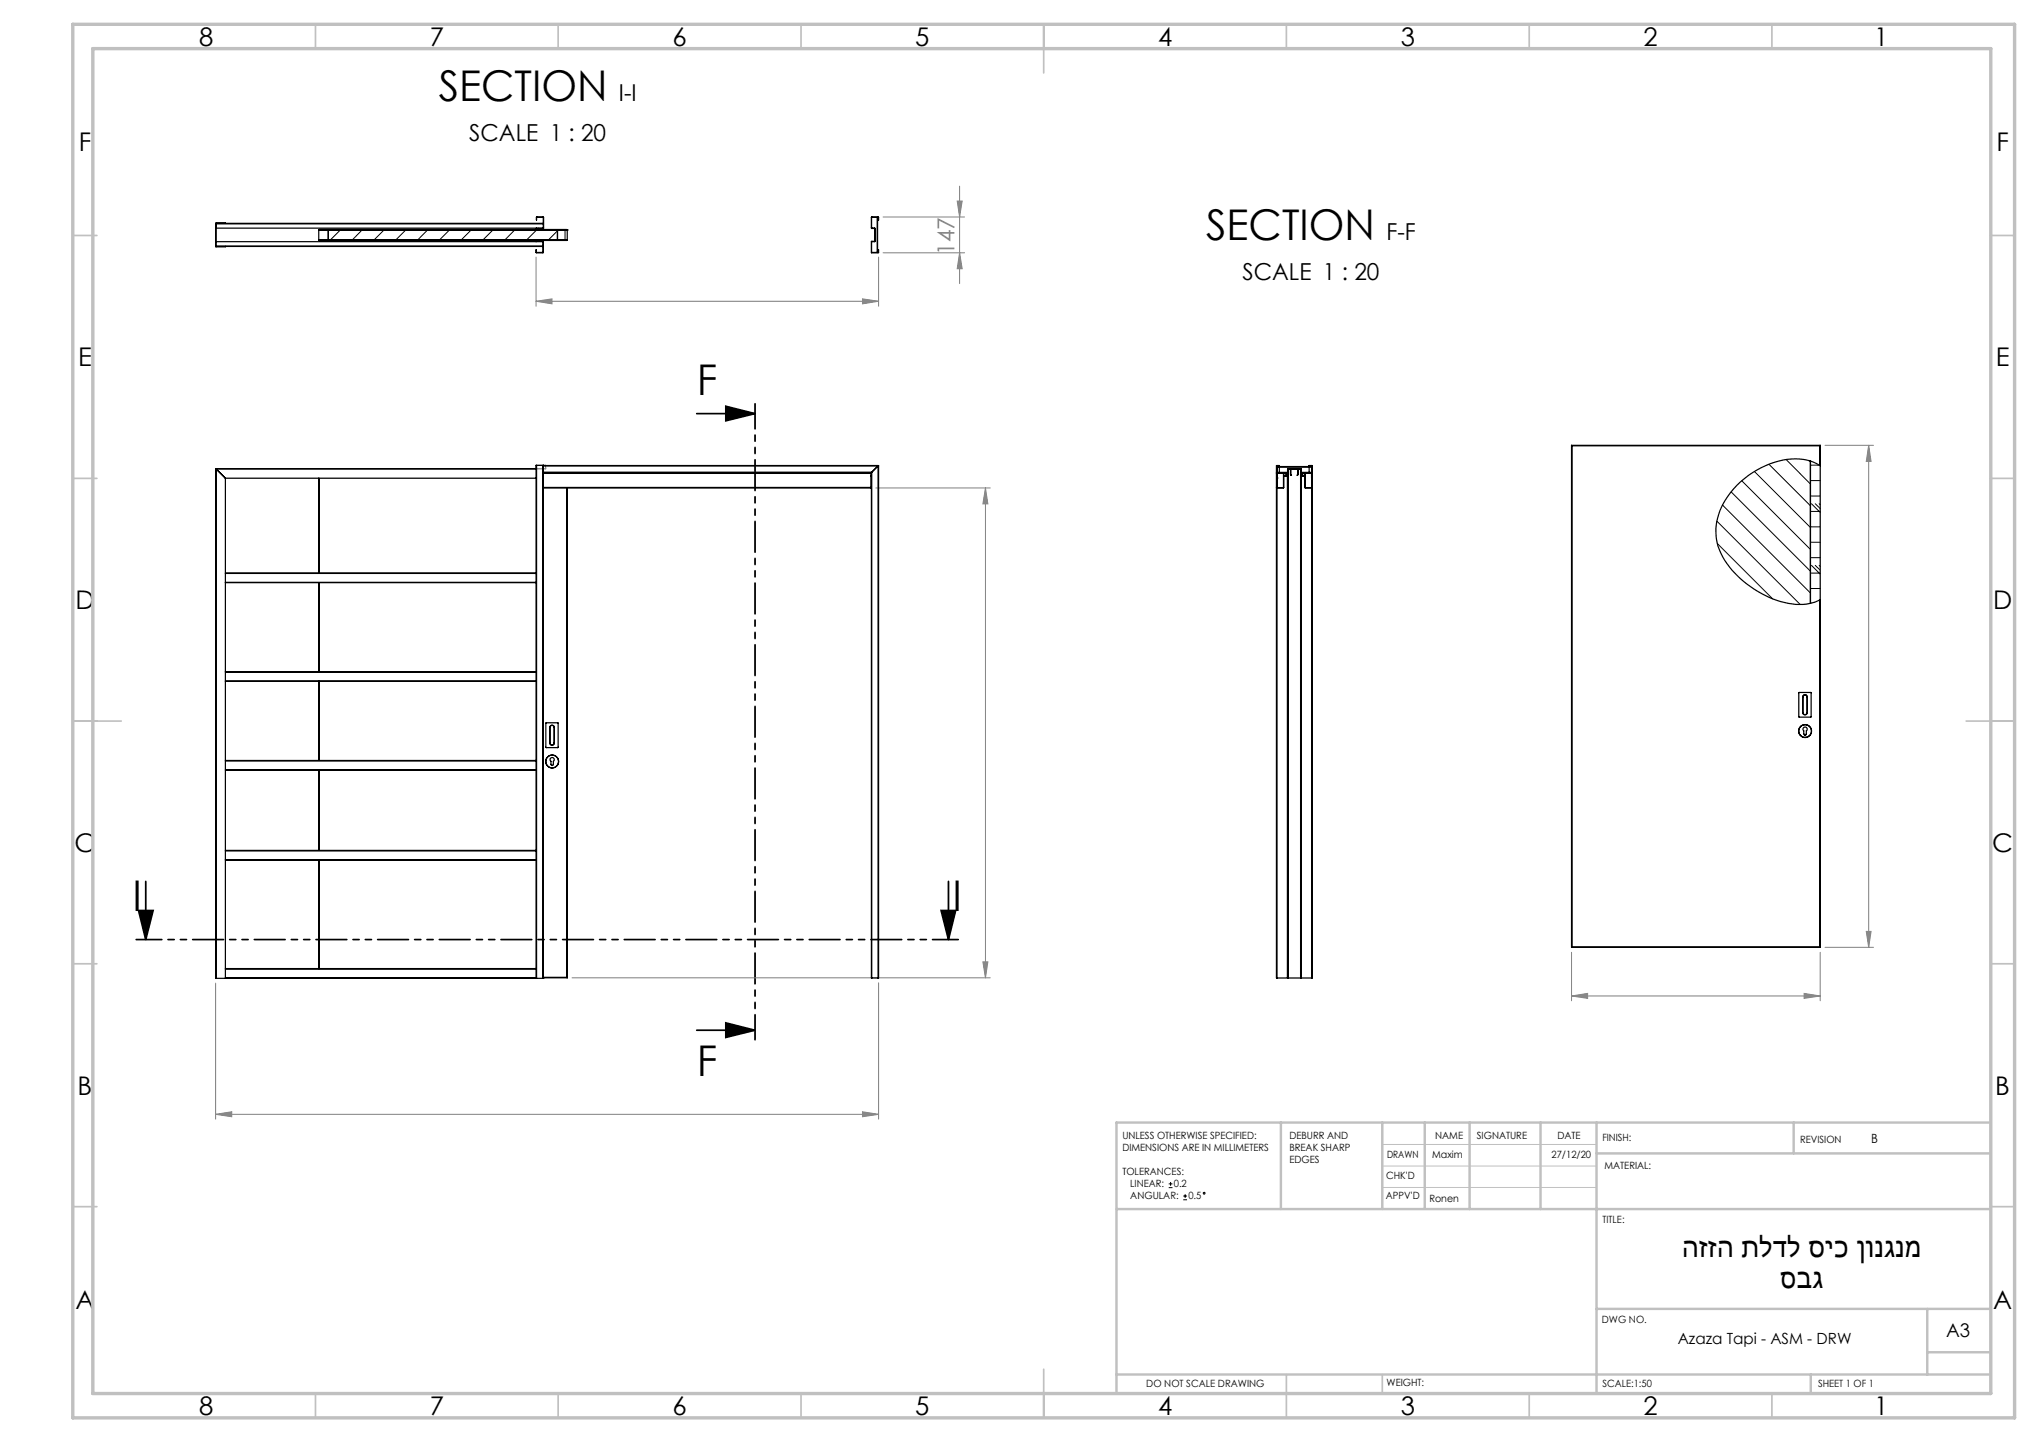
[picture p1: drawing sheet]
<svg xmlns="http://www.w3.org/2000/svg" width="420mm" height="297mm" viewBox="0 0 420 297" stroke-linecap="round" stroke-linejoin="round" font-family="sans-serif">
<g fill="none" stroke="#000" stroke-width=".21">
<path d="M240.7 244.6h.8M240.7 243.8h.8M241.1 243.4v.8M243.7 247.1h.8M243.7 246.3h.8M244.1 246v.7"/>
<circle cx="248.1" cy="245.8" r=".19"/>
</g>
<path d="M143.5 85.2h12M149.5 83.7l6 1.5-6 1.5zM28.5 187.5h3l-1.5 6zM30 181.5v12M193.9 187.5h2.9l-1.4 6zM195.4 181.5v12M143.5 212.2h12M149.5 210.7l6 1.5-6 1.5z" fill="none" stroke="#000" stroke-width=".35"/>
<g fill="none" stroke="#808080" stroke-width=".21">
<path d="M197.7 38.3v20.1M110.4 52.9v10.2M181 52.9v10.2M181.9 52.1h16.8M181.9 44.7h16.8M197.2 41.4h1l-.5 3.3zM197.7 52.1l.5 3.2h-1zM110.4 62.1l3.3-.5v1zM110.4 62.1h70.6M177.7 61.6l3.3 .5-3.3 .5zM375.9 91.7h10M384.9 91.7l.5 3.3h-1z"/>
<path d="M384.9 91.7v103.4M180.4 100.5h23.6M203 100.5v100.9M203 100.5l.5 3.3h-1zM202.5 198.1h1l-.5 3.3zM323.7 196.1v10M374.9 196.1v10M375.9 195.1h10M384.4 191.8h1l-.5 3.3zM44.4 202.5v28M117.8 201.4h86.2M181 202.4v28.1"/>
<path d="M323.7 205.1l3.3-.5v1zM323.7 205.1h51.2M371.6 204.6l3.3 .5-3.3 .5zM44.4 229.5l3.3-.5v1zM44.4 229.5h136.6M177.7 229l3.3 .5-3.3 .5z"/>
</g>
<path d="M155.5 83.2v131" fill="none" stroke="#000" stroke-width=".35" stroke-dasharray="6.3 1.3 1.3 1.3 1.3 1.3" stroke-dashoffset="1.2"/>
<path d="M197.4 193.5h-169.4" fill="none" stroke="#000" stroke-width=".35" stroke-dasharray="6.3 1.3 1.3 1.3 1.3 1.3" stroke-dashoffset="1.1"/>
<path d="M284.7 235.7h44.2M284.7 240.2h44.2M284.7 244.6h44.2" fill="none" stroke="#c0c0c0" stroke-width=".21"/>
<g fill="none" stroke="#c0c0c0" stroke-width=".35">
<path d="M65 5v5M115 5v5M165 5v5M215 5v10M265 5v5M315 5v5M365 5v5M15 48.5h5M410 48.5h5M15 98.5h5M410 98.5h5M15 148.5h10"/>
<path d="M405 148.5h10M15 198.5h5M410 198.5h5M15 248.5h5M410 248.5h5M65 287v5M115 287v5M165 287v5M215 282v10M265 283.1v8.9M284.7 283.1v3.9M315 287v5"/>
<path d="M365 287v5"/>
</g>
<g fill="none" stroke="#c0c0c0" stroke-width=".5">
<path d="M263.8 231.2v17.8M284.7 231.2v17.8M293.5 231.2v17.6M302.7 231.2v17.8M317.3 231.2v17.8M328.9 237.6h81.2M328.9 231.2v55.8M369.5 231.2v6.4M410.1 231.2h-180.1v55.8M230 249h180M328.9 269.6h81.2M397 269.6v13.5"/>
<path d="M397 278.5h13.1M230 283.1h180.1M373 283.1v3.9"/>
</g>
<path d="M15 5h400v287h-400zM19.1 10h391v277h-391z" fill="none" stroke="#c0c0c0" stroke-width=".7"/>
<path d="M110.4 95.8h2v.8h-2z" fill="none" stroke="#808080" stroke-width=".25"/>
<g fill="#000">
<path d="M149.5 83.7l6 1.5-6 1.5zM149.5 210.7l6 1.5-6 1.5z"/>
<path d="M193.9 187.5h2.9l-1.4 6zM28.5 187.5h3l-1.5 6z"/>
</g>
<g fill="#808080">
<path d="M371.6 204.6l3.3 .5-3.3 .5zM323.7 205.1l3.3-.5v1z"/>
<path d="M44.4 229.5l3.3-.5v1zM177.7 229l3.3 .5-3.3 .5zM110.4 62.1l3.3-.5v1zM177.7 61.6l3.3 .5-3.3 .5z"/>
<path d="M197.7 52.1l.5 3.2h-1zM197.2 41.4h1l-.5 3.3z"/>
<path d="M384.9 91.7l.5 3.3h-1zM384.4 191.8h1l-.5 3.3z"/>
<path d="M203 100.5l.5 3.3h-1zM202.5 198.1h1l-.5 3.3z"/>
</g>
<g fill="none" stroke="#000" stroke-width=".25">
<path d="M44.5 49.8h67.3M44.5 50.7h67.4M44.5 46v4.8h67.4M44.5 46h67.4M44.6 46v.1M44.6 46.1h67.3M46.4 46h-2v4.8h2M65.7 47.4h.1M65.7 47.4v2.1h51l.1-2.1M65.7 49.4h51.1M65.7 47.4h51.1M65.7 47.4v-.1h51l.1 .1"/>
<path d="M67.6 47.4v2M110.4 49.8l1.5-.1v2.3l-1.4 .1-.1-.6 .1 .5h1.4v-2.2M110.5 44.8l.1-.1 1.4 .1v2.2h-1.5M110.5 44.8v.5M110.5 45.3h.1M110.5 44.8h1.4v2.2h-67.3v-.9M111.8 49.8h.1M114.8 47.4v2M116.8 47.4h.1M179.5 44.7h1.4l.1 .6-.1-.5zM179.5 47l.7 .1M179.5 44.8v2.2"/>
<path d="M179.5 49.8v2.2M179.5 47l.8 .1v2.6l-.8 .1M179.5 52h1.4l.1-.5-.1 .6h-1.4zM180.2 47.1h.1M180.2 47.1v2.6l-.7 .1M180.7 44.8l.1 7.2zM44.4 96.6h.1M44.4 96.6v104.9h.1M44.5 96.5v.1M44.5 96.6h.1M44.5 96.5h65.9M44.5 96.6l1.9 1.9"/>
<path d="M44.5 96.6v104.9M44.5 96.6h65.9M46.4 98.5h64M46.4 98.5v103M65.7 98.5v19.5M110.5 95.8h-.1v105.7M110.5 95.8h1.3M110.5 95.8v105.7M111.8 95.8h.1M111.8 95.8v105.7M111.9 97.3v.1M111.9 95.9v.1"/>
<path d="M111.9 97.4v.1M111.9 95.8l.1 .1M111.9 95.8v.1M111.9 96v1.3M111.9 97.4h.1M111.9 97.5v2.9M111.9 97.3h67.7M111.9 97.4h67.6M111.9 95.9h69M111.9 97.5h67.6M179.4 97.4v3.1M179.4 98.1h.1"/>
<path d="M179.4 98h.1M179.5 97.4l.1 104M179.6 97.3l-.1 .1M179.6 97.3v104.1M180.9 96l-1.3 1.3M180.9 96v105.4M180.9 95.9v.1M180.9 95.9h.1M181 95.9l-.1 .1M181 95.9v105.5h-.1M181 95.9l-69.1 .1M262.9 97.3l.1 .1"/>
<path d="M262.9 97.5h.1M263 97.5v2.9M263 95.9v1.4M263 95.9h.5M263 97.3h2.2M263 97.4h2.2M263 97.4h.1M263 98.5v1.9M263 96.2h7.2M263 96.1h7.2M263.1 97.4l-.1 .1M263.5 96.1v-.2h-.6v105.5h.1"/>
<path d="M263.5 96.2v1.1M264.5 97.4l-.1 .1v2.9h-1.4M264.9 97.4l.1 .5-.1-.4h-.5v3h-1.4M265 97.4v.7h-.5l.5-.1v-.6h-1.9l-.1 1.1M265.2 97.3h.1M265.2 97.4v104M265.2 97.3l.1-.8h2.7v.8h2.2M265.3 96.6h2.6M265.3 97.3l-.1 .1M265.3 96.6h.1M265.3 96.6v104.8M265.3 96.6v.1"/>
<path d="M265.3 96.6h.6M265.9 97.7v-1.1h1.4v1.1M265.9 97.7v.1M265.9 96.6l-.1 1.2 .2 .1-.1-.1M267.3 96.6l.1 1.2-.2 .1 .1-.1M267.3 97.7v.1M267.4 96.6h.5M267.9 96.6h.1M267.9 96.6v.1M267.9 96.6v104.8M267.9 97.3l.1 .1M268 97.4h2.2"/>
<path d="M268 97.4v104M268.2 97.4v.7h.5l-.5-.1v-.6h2v1.1M268.4 97.4l-.1 .5v-.4h.5v2.9l1.4 .1M268.7 97.4l.2 .1v2.9h1.3M269.7 96.1v-.2l.6 .1v105.4h-.1M269.7 95.9h.5M269.7 96.2v1.1M270.1 97.4l.1 .1M270.2 95.9v1.4M270.2 97.4h.1M270.2 98.5v1.9M270.2 97.5v2.9"/>
<path d="M270.2 97.5h.1M270.3 97.3l-.1 .1M323.7 91.7v103.4M323.7 91.7l.1 .1M323.7 91.7h51.2M323.8 91.8v103.2M323.8 91.8h51M372.9 95v29.3M374.8 95.8a11.9 11.9 0 0 0-11.1 .1 16.5 16.5 0 0 0-10.2 12.2 12.1 12.1 0 0 0 4 10.1 19.6 19.6 0 0 0 13.9 6.3l2.4-.5 1-.4M374.8 91.8v4M374.8 95.8l.1 .1M374.9 91.7l-.1 .1"/>
<path d="M374.9 91.7v103.4M46.4 118h64M46.4 118.1h64M46.4 119.9h64M111.9 100.4v.1M111.9 100.5v101M111.9 100.4h67.6M111.9 100.5h67.6M116.7 100.5v100.8M116.8 100.5v100.9M262.9 100.4l.1 .1M263 100.5v100.9"/>
<path d="M270.2 100.5v100.9M270.3 100.4l-.1 .1M46.4 120h64M46.4 138.4h64M65.7 120v18.4M374.8 123.6v71.4M374.9 123.5l-.1 .1M46.4 156.6h64M46.4 158.6h64M46.4 140.3h64M46.4 156.7h64M46.4 158.5h64"/>
<path d="M65.7 140.3v16.3M65.7 158.6v16.6M112.4 148.9h2.6l-.1 5.1-2.5-.1zM113.2 153a.48 .48 0 0 0 .5 .5 .48 .48 0 0 0 .5-.5M113.2 149.8a.48 .48 0 0 1 .5-.4 .48 .48 0 0 1 .5 .4M113.2 149.8v3.2M113.2 153h.1M113.2 149.8h.1M113.3 153l.1 .3 .3 .2 .3-.2 .1-.3M113.3 149.8l.1-.3 .3-.1 .3 .1 .1 .3M113.3 149.8v3.2M113.4 156.2a.43 .43 0 0 1 .7 0 .43 .43 0 0 1-.1 .6v.7l-.3 .2-.2-.2v-.7l-.2-.2z"/>
<path d="M113.6 157.7h.2M114.1 153h.1M114.1 149.8h.1M114.1 149.8v3.2M114.2 149.8v3.2M370.5 142.7h2.6l-.1 5h-2.5zM371.3 146.8a.48 .48 0 0 0 .5 .4 .48 .48 0 0 0 .5-.4M371.3 143.5a.48 .48 0 0 1 .5-.4 .48 .48 0 0 1 .5 .4M371.3 143.5v3.3M371.3 143.5h.1M371.3 146.8h.1M371.4 143.5v-.2l.4-.2 .3 .1 .1 .3"/>
<path d="M371.4 146.8l.3 .4 .3-.1 .2-.3M371.4 143.5v3.3M371.5 149.8h.4l.4 .2-.4 1.4-.3-.1-.1-.8a.44 .44 0 0 1 0-.7zM371.7 151.4h.2M372.2 143.5h.1M372.2 146.8h.1M372.2 143.5v3.3M372.3 143.5v3.3M46.4 175.2h64M46.4 177.2h64M46.4 175.3h64M46.4 177.1h64"/>
<path d="M65.7 177.2v22.3M46.4 199.5h64M46.4 199.6h64M323.7 195.1h51.2M323.8 195h51M323.8 195l-.1 .1M374.8 195l.1 .1M44.5 201.5h65.9M46.4 201.4h64M110.4 201.5h.1M110.5 201.5h1.3M111.8 201.5h.1"/>
<path d="M111.9 201.3h4.8M111.9 201.4h4.9M112 201.4l-.1 .1M116.7 201.3l.1 .1M179.6 201.4h1.3M263 201.4h2.2M265.2 201.4h.1M265.3 201.4h.1M265.3 201.4h2.6M267.9 201.4h.1M268 201.4h2.2"/>
<circle cx="113.7" cy="156.8" r="1.3"/>
<circle cx="113.7" cy="156.8" r="1.34"/>
<circle cx="371.8" cy="150.6" r="1.33"/>
<circle cx="371.8" cy="150.6" r="1.3"/>
</g>
<g fill="none" stroke="#000" stroke-width=".21">
<path d="M70.1 47.4l-2 2M74.6 47.4l-2 2M74.7 49.4l.1 .1M75.5 49.4l.1 .1M76.3 49.4l.1 .1M79.1 47.4l-2 2M83.6 47.4l-2 2M87.4 49.4l.1 .1M88.1 47.4l-2 2M88.2 49.4l.1 .1M89 49.4l.1 .1M92.6 47.4l-2 2"/>
<path d="M97 47.4l-2 2M100.1 49.4l.1 .1M100.9 49.4l.1 .1M101.5 47.4l-2 2M101.7 49.4l.1 .1M106 47.4l-2 2M110.5 51.9l-.1 .1M110.5 47.4l-2 2M110.9 47l-.1 .1M111.9 50.5h.1M112 45.9l-.1 .1M112.8 49.4l.1 .1"/>
<path d="M113.6 49.4l.1 .1M114.4 49.4l.1 .1M114.8 47.6l-1.8 1.8M116.4 47.4v2M263 98.5l-.1 .1M263 95.9h.1M263.1 98.5h.1M264.2 97.4h-.1M264.4 97.3l.1 .1M268.9 97.3l.1 .1M270.2 98.6l.1 .1M358.8 99l14.1 14.2"/>
<path d="M361.4 97.1l11.5 11.6M364.4 95.6l8.5 8.6M367.9 94.6l5 5.1M372.6 94.9l.3 .3M372.9 95.8h1.9M372.9 99h2M353.7 107.3l17.1 17.2M353.7 111.9l11.4 11.4M354.8 104l18.1 18.1M356.6 101.3l16.3 16.3M372.9 102.2h2M372.9 105.3h2"/>
<path d="M372.9 108.5h2M372.9 111.7h2M372.9 114.9h2M372.9 118h2M373.1 116.4l1.8 1.8M373.1 103.7l1.8 1.8M373.9 116.4l1 1M373.9 103.7l1 1M374.7 116.4l.2 .3M374.7 103.7l.2 .3M372.9 121.2h2"/>
</g>
<g font-size="8.7">
<text x="90.4" y="20.8">SECTION</text>
<text x="248.4" y="49.4">SECTION</text>
<text x="143.5" y="81.3">F</text>
<text x="27.3" y="187.7">I</text>
<text x="196.2" y="187.7">I</text>
<text x="143.5" y="221.7">F</text>
</g>
<g font-size="6.3">
<text x="346.5" y="258.9">הזזה תלדל סיכ ןונגנמ</text>
<text x="366.7" y="265.2">סבג</text>
</g>
<g font-size="5.3">
<text x="41" y="9.4">8</text>
<text x="88.5" y="9.4">7</text>
<text x="138.5" y="9.4">6</text>
<text x="188.5" y="9.4">5</text>
<text x="238.5" y="9.4">4</text>
<text x="288.5" y="9.4">3</text>
<text x="338.5" y="9.4">2</text>
<text x="386" y="9.4">1</text>
<text x="16.2" y="31.2">F</text>
<text x="411.2" y="31.2">F</text>
<text x="16.1" y="75.4">E</text>
<text x="411.1" y="75.4">E</text>
<text x="15.5" y="125.4">D</text>
<text x="410.5" y="125.4">D</text>
<text x="15.4" y="175.4">C</text>
<text x="410.4" y="175.4">C</text>
<text x="16" y="225.4">B</text>
<text x="411" y="225.4">B</text>
<text x="15.5" y="269.7">A</text>
<text x="410.5" y="269.7">A</text>
<text x="41" y="291.4">8</text>
<text x="88.5" y="291.4">7</text>
<text x="138.5" y="291.4">6</text>
<text x="188.5" y="291.4">5</text>
<text x="238.5" y="291.4">4</text>
<text x="288.5" y="291.4">3</text>
<text x="338.5" y="291.4">2</text>
<text x="386" y="291.4">1</text>
</g>
<g font-size="4.8">
<text x="127.5" y="20.8">I-I</text>
<text x="96.7" y="29">SCALE 1 : 20</text>
<text x="285.6" y="49.5">F-F</text>
<text x="255.9" y="57.7">SCALE 1 : 20</text>
</g>
<text font-size="4.8" fill="#808080" x="196.6" y="52.5" transform="rotate(-90 196.6 52.5)">147</text>
<text font-size="3.9" x="400.9" y="275.5">A3</text>
<text font-size="3.2" x="345.6" y="276.9">Azaza Tapi - ASM - DRW</text>
<text font-size="2.6" x="385.4" y="235.5">B</text>
<g font-size="2.1">
<text x="231.2" y="234.6">UNLESS OTHERWISE SPECIFIED:</text>
<text x="231.2" y="237">DIMENSIONS ARE IN MILLIMETERS</text>
<text x="265.6" y="234.6">DEBURR AND</text>
<text x="265.6" y="237.1">BREAK SHARP</text>
<text x="265.6" y="239.6">EDGES</text>
<text x="285.7" y="238.4">DRAWN</text>
<text x="295" y="238.4">Maxim</text>
<text x="295.6" y="234.5">NAME</text>
<text x="304.2" y="234.5">SIGNATURE</text>
<text x="319.6" y="238.4">27/12/20</text>
<text x="320.8" y="234.5">DATE</text>
<text x="330.1" y="235">FINISH:</text>
<text x="370.8" y="235.4">REVISION</text>
<text x="231.2" y="242">TOLERANCES:</text>
<text x="232.8" y="244.5">LINEAR:</text>
<text x="241.8" y="244.6">0.2</text>
<text x="285.5" y="242.8">CHK'D</text>
<text x="330.5" y="240.8">MATERIAL:</text>
<text x="232.8" y="247">ANGULAR:</text>
<text x="244.8" y="247.1">0.5</text>
<text x="285.5" y="247.1">APPV'D</text>
<text x="294.4" y="247.5">Ronen</text>
<text x="330.1" y="251.9">TITLE:</text>
<text x="330" y="272.5">DWG NO.</text>
<text x="236.1" y="285.6">DO NOT SCALE DRAWING</text>
<text x="285.6" y="285.5">WEIGHT:</text>
<text x="330.1" y="285.6">SCALE:1:50</text>
<text x="374.5" y="285.6">SHEET 1 OF 1</text>
</g>
</svg>
